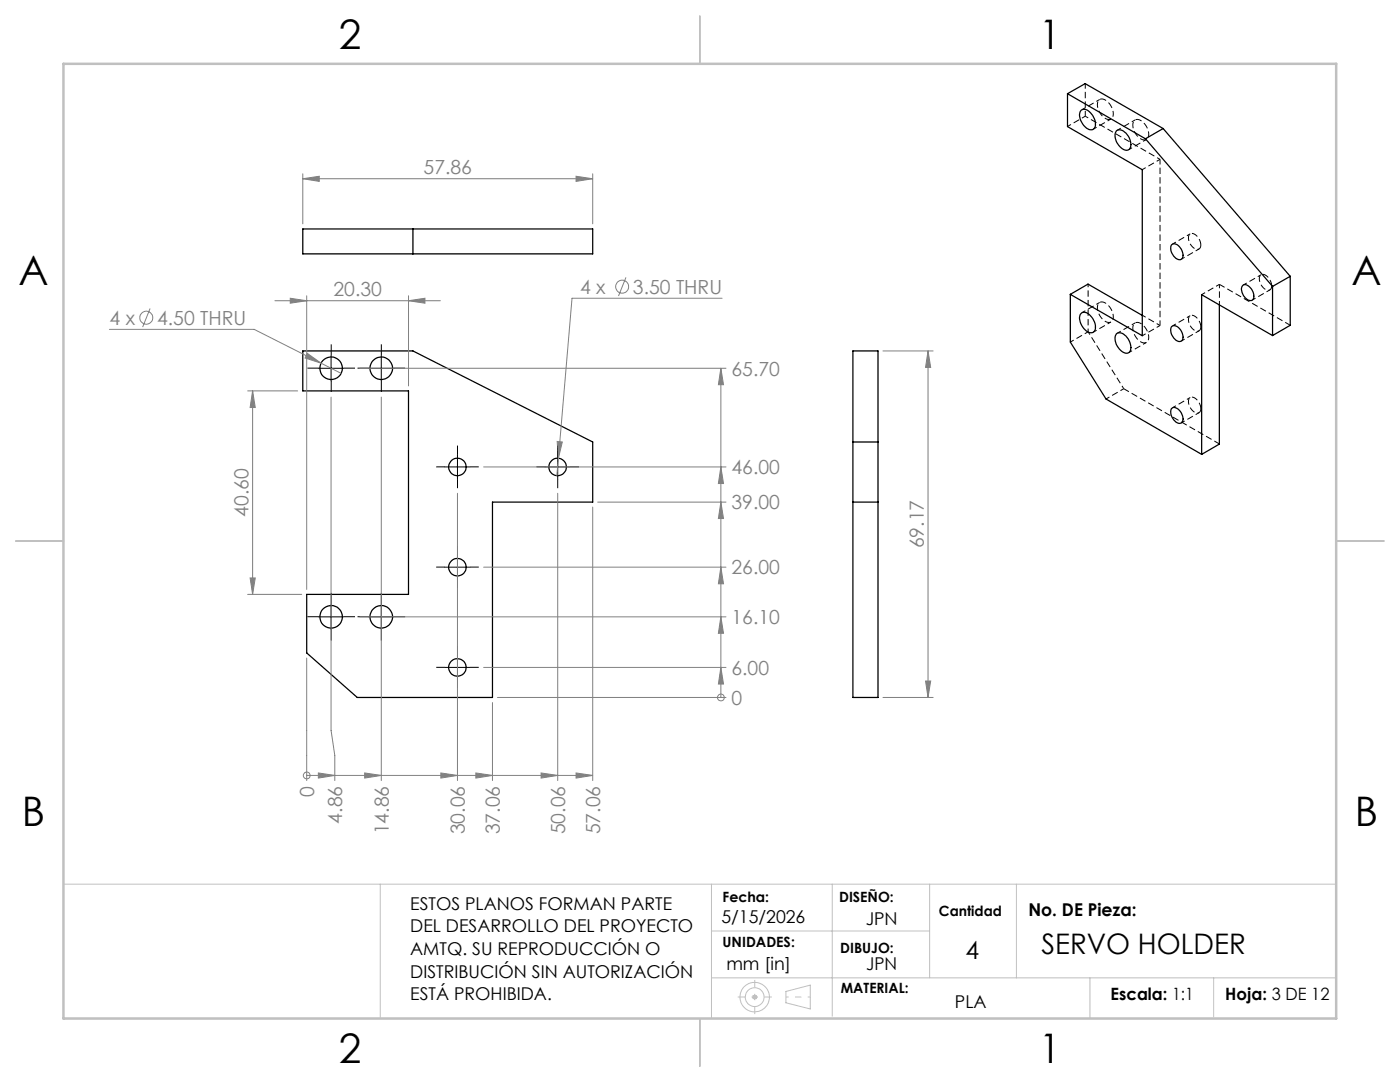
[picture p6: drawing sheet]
<svg xmlns="http://www.w3.org/2000/svg" width="279mm" height="216mm" viewBox="0 0 279 216" stroke-linecap="round" stroke-linejoin="round" font-family="sans-serif">
<g fill="none" stroke="#000" stroke-width=".25">
<path d="M213 18.7v6.6l15 8.6v33.1l-14.4-8.3M213 18.7l15.6 9M213 18.7l3.6-2 15.5 8.9M215.7 22a1.35 1.35 0 0 1 1.9 .5 2.79 2.79 0 0 1 .8 3 1.2 1.2 0 0 1-1.8-.2 2.81 2.81 0 0 1-.9-3.3zM222.8 26.1a1.42 1.42 0 0 1 1.9 .5 2.74 2.74 0 0 1 .7 3.2 1.51 1.51 0 0 1-2-.6 2.65 2.65 0 0 1-.6-3.1zM228.6 27.7l25.4 29.5M232.1 25.6l-3.5 2.1M232.1 25.6l25.4 29.5M60.4 45.7h57.9v5h-57.9zM82.4 45.7v5M213.6 58.7v9.6l7.1 11.3 19.1 11.1M213.6 58.7l3.5-2 10.9 6.2"/>
<path d="M233.8 48.9a1.03 1.03 0 0 1 1.6 .3 1.87 1.87 0 0 1 .4 2.5 1.55 1.55 0 0 1-1.9-1.1l-.3-1zM248 56.9a1.64 1.64 0 0 1 2 1.3 1.2 1.2 0 0 1-.3 1.8 2.13 2.13 0 0 1-1.7-3.1zM254 57.2v9.8M257.5 55.1l-3.5 2.1M257.5 55.1v9.8l-3.5 2.1M60.4 70h22l35.9 18.2v12h-20v39h-27l-10.1-8.9v-11.7h20.3v-40.6h-21.1zM170.2 70h5v69.2h-5zM215.9 62.4a2.06 2.06 0 0 1 2.4 1.5 1.88 1.88 0 0 1-.2 2.5 2.32 2.32 0 0 1-2.4-1.8 1.76 1.76 0 0 1 .2-2.2zM222.8 66.6a1.42 1.42 0 0 1 1.9 .5 2.74 2.74 0 0 1 .7 3.2 1.51 1.51 0 0 1-2-.6 2.65 2.65 0 0 1-.6-3.1zM233.8 65.3a1.03 1.03 0 0 1 1.6 .2 1.87 1.87 0 0 1 .4 2.6 1.55 1.55 0 0 1-1.9-1.2l-.3-.9zM243.3 60.9v27.7l-3.5 2.1M254 67l-14.2-8.2v31.9"/>
<path d="M170.2 88.2h5M233.8 81.6a1.03 1.03 0 0 1 1.6 .3 1.87 1.87 0 0 1 .4 2.5 1.55 1.55 0 0 1-1.9-1.2l-.3-.9zM170.2 100.2h5"/>
<circle cx="66.1" cy="73.5" r="2.25"/>
<circle cx="76.1" cy="73.5" r="2.25"/>
<circle cx="91.3" cy="93.2" r="1.75"/>
<circle cx="111.3" cy="93.2" r="1.75"/>
<circle cx="91.3" cy="113.2" r="1.75"/>
<circle cx="66.1" cy="123.1" r="2.25"/>
<circle cx="76.1" cy="123.1" r="2.25"/>
<circle cx="91.3" cy="133.2" r="1.75"/>
</g>
<path d="M239.7 48.9a.79 .79 0 0 1-.5 .8 .79 .79 0 0 1-1-.2 2.21 2.21 0 0 1-.8-2.8 1.59 1.59 0 0 1 2.1 1.3l.2 .9M253.8 57a.79 .79 0 0 1-.5 .9 .79 .79 0 0 1-.9-.3 2.21 2.21 0 0 1-.8-2.7 1.59 1.59 0 0 1 2 1.3l.2 .8M239.7 65.2a.79 .79 0 0 1-.5 .9 .79 .79 0 0 1-1-.3 2.21 2.21 0 0 1-.8-2.7 1.59 1.59 0 0 1 2.1 1.2l.2 .9M239.7 81.5a.79 .79 0 0 1-.5 .9 .79 .79 0 0 1-1-.3 2.21 2.21 0 0 1-.8-2.7 1.59 1.59 0 0 1 2.1 1.3l.2 .8" fill="none" stroke="#000" stroke-width=".2" stroke-dasharray="1.3 .6" stroke-linecap="butt"/>
<path d="M257.5 64.9l-14.1-8.2M243.4 88.6l-19.1-11" fill="none" stroke="#000" stroke-width=".2" stroke-dasharray="1.3 .6" stroke-dashoffset=".1" stroke-linecap="butt"/>
<path d="M222.2 22.7a1.01 1.01 0 0 1-.6 1.1 1.01 1.01 0 0 1-1.2-.3 2.89 2.89 0 0 1-1.1-3.5 1.33 1.33 0 0 1 1.9 .4l.6 1 .4 1.3M229.3 26.8a1.01 1.01 0 0 1-.6 1.1 1.01 1.01 0 0 1-1.2-.3 2.89 2.89 0 0 1-1.2-3.5 1.33 1.33 0 0 1 2 .4l.6 .9 .4 1.4M222.2 63.2a1.01 1.01 0 0 1-.6 1.1 1.01 1.01 0 0 1-1.2-.3 2.89 2.89 0 0 1-1.1-3.5 1.33 1.33 0 0 1 1.9 .4l.6 1 .4 1.3M229.3 67.3a1.01 1.01 0 0 1-.6 1.1 1.01 1.01 0 0 1-1.2-.3 2.89 2.89 0 0 1-1.2-3.5 1.33 1.33 0 0 1 2 .4l.6 .9 .4 1.4" fill="none" stroke="#000" stroke-width=".2" stroke-dasharray="1.3 .6" stroke-dashoffset=".7" stroke-linecap="butt"/>
<path d="M231.5 31.8l-14.9-8.6M217.2 66.2v-9.5M224.3 77.6l-7.1-11.4" fill="none" stroke="#000" stroke-width=".2" stroke-dasharray="1.3 .6" stroke-dashoffset=".6" stroke-linecap="butt"/>
<g fill="none" stroke="#000" stroke-width=".2" stroke-dasharray="1.3 .6" stroke-dashoffset=".5" stroke-linecap="butt">
<path d="M219.5 19.8l-3.6 2.1M213.1 25.2l3.5-2M218.2 25.8l3.5-2.1M225.3 29.9l3.5-2.1M226.5 23.9l-3.5 2.1M228 33.8l3.5-2M235.8 51.7l3.5-2M237.5 46.7l-3.5 2M239.8 58.8l3.6-2.1M243.4 56.7v4.1M249.9 59.9l3.5-2.1M251.7 54.8l-3.6 2.1"/>
<path d="M213.6 68.2l3.6-2M218.2 66.3l3.5-2.1M219.5 60.3l-3.6 2.1M220.7 79.6l3.6-2M225.3 70.4l3.5-2.1M226.5 64.4l-3.5 2.1M228 67l3.5-2.1M228 62.9l3.5 2M235.8 68.1l3.5-2.1M237.5 63l-3.5 2M237.5 79.3l-3.5 2.1M235.8 84.4l3.5-2.1"/>
</g>
<path d="M231.5 64.9v-33.1" fill="none" stroke="#000" stroke-width=".2" stroke-dasharray="1.3 .6" stroke-dashoffset=".3" stroke-linecap="butt"/>
<path d="M216.6 23.2v-6.5" fill="none" stroke="#000" stroke-width=".2" stroke-dasharray="1.3 .6" stroke-dashoffset=".2" stroke-linecap="butt"/>
<g fill="none" stroke="#808080" stroke-width=".2">
<path d="M60.4 35.7l3.3-.5v1zM60.4 34.7v10M60.4 35.7h57.9M115 35.2l3.3 .5-3.3 .5zM118.3 34.7v10M57.9 59.5l3.3 .5-3.3 .5zM61.2 59v58.6M81.5 59v18M124.9 55.4l-1.5 3.7M144.1 59.5h-29.9l-2.8 31.9M21.8 65.7h28.9l13.4 6.8M30 61.6l-1.5 3.7"/>
<path d="M49.4 78h10M50.4 78l.5 3.3h-1zM50.4 78v40.6M54.9 60h33M61.3 70.5l2.8 2-3.2-1.1zM64.1 72.5l4 2M66.1 79.2v66.6l.7 4.9v5.1M71.8 73.5h73.1M76.1 79.2v76.6M81.5 60l3.3-.5v1zM143.9 73.5l.5 3.3h-1zM143.9 73.5v65.7"/>
<path d="M176.2 70h10M185.2 70l.5 3.3h-1zM185.2 70v69.2M91.3 98.4v57.4M96.5 93.2h48.4M111.2 88.1l1 .1-.8 3.2zM111.3 98.4v57.4M111.4 91.4l-.3 3.5M143.9 93.2l.5 3.3h-1zM49.4 118.6h10.8M49.9 115.3h1l-.5 3.3zM96.5 113.2h48.4"/>
<path d="M118.3 101.2v54.6M119.3 100.2h25.6M143.9 113.2l.5 3.3h-1zM143.9 100.2l.5 3.3h-1zM61.2 131.3v24.5M71.8 123.1h73.1M96.5 133.2h48.4M99.3 139.2h45.6M143.9 133.2l.5 3.3h-1zM143.9 123.1l.5 3.3h-1zM143.9 139.2h.1M176.2 139.2h10"/>
<path d="M184.7 135.9h1l-.5 3.3zM61.2 154.7h.1M61.2 154.7h57.1M63.5 154.2l3.3 .5-3.3 .6zM72.8 154.2l3.3 .5-3.3 .6zM88 154.2l3.3 .5-3.3 .6zM95 154.2l3.3 .5-3.3 .6zM98.3 140.2v15.6M108 154.2l3.3 .5-3.3 .6zM115 154.2l3.3 .5-3.3 .6z"/>
<circle cx="124.1" cy="57.2" r="1.3"/>
<circle cx="29.2" cy="63.4" r="1.29"/>
<circle cx="143.9" cy="139.2" r=".68"/>
<circle cx="61.2" cy="154.7" r=".68"/>
</g>
<g fill="none" stroke="#c0c0c0" stroke-width=".2">
<path d="M12.7 176.4h254M75.9 176.4v26.8M142 176.4v26.8M166.1 176.4v26.4M185.5 176.4v18.7M202.8 176.4v18.7M142 185.8h43.5M142 195.1h124.7M150.1 199h1M150.2 198.6l.8 .7M150.6 198.5v1M151 198.6l-.8 .7"/>
<path d="M156.8 197.8l4.9-1.2v4.7l-4.9-1.2zM217.5 195.1v8.1M242.2 195.1v7.8"/>
<circle cx="150.6" cy="199" r="1.88"/>
<circle cx="150.6" cy="199" r="2.95"/>
</g>
<g fill="none" stroke="#000" stroke-width=".2" stroke-dasharray="15.2 1.3 1.3 1.3" stroke-linecap="butt">
<path d="M63.6 73.5h-2.2M66.1 71v-2.3M66.1 76v2.2M68.6 73.5h2.3M73.6 73.5h-2.2M76.1 71v-2.3M76.1 76v2.2M78.6 73.5h2.3M88.8 93.2h-1.7M91.3 90.7v-1.8M91.3 95.7v1.7M93.8 93.2h1.8"/>
<path d="M108.8 93.2h-1.7M111.3 90.7v-1.8M111.3 95.7v1.7M113.8 93.2h1.8M88.8 113.2h-1.7M91.3 110.7v-1.8M91.3 115.7v1.7M93.8 113.2h1.8M63.6 123.1h-2.2M66.1 120.6v-2.3M66.1 125.6v2.2M68.6 123.1h2.3"/>
<path d="M73.6 123.1h-2.2M76.1 120.6v-2.3M76.1 125.6v2.2M78.6 123.1h2.3M88.8 133.2h-1.7M91.3 130.7v-1.8M91.3 135.7v1.7M93.8 133.2h1.8"/>
</g>
<path d="M156.9 198.9h4.8" fill="none" stroke="#c0c0c0" stroke-width=".2" stroke-dasharray="15.2 1.3 1.3 1.3" stroke-dashoffset="14.7" stroke-linecap="butt"/>
<path d="M147.2 198.9h6.8M150.6 202.4v-6.9" fill="none" stroke="#c0c0c0" stroke-width=".2" stroke-dasharray="15.2 1.3 1.3 1.3" stroke-dashoffset="13.7" stroke-linecap="butt"/>
<g fill="none" stroke="#000" stroke-width=".2">
<path d="M63.6 73.5h5M66.1 71v5M73.6 73.5h5M76.1 71v5M88.8 93.2h5M91.3 90.7v5M108.8 93.2h5M111.3 90.7v5M88.8 113.2h5M91.3 110.7v5M63.6 123.1h5M66.1 120.6v5"/>
<path d="M73.6 123.1h5M76.1 120.6v5M88.8 133.2h5M91.3 130.7v5"/>
</g>
<path d="M139.7 3.2v9.5M3.1 107.9h9.6M266.7 107.9h9.5M139.7 203.2v9.6" fill="none" stroke="#c0c0c0" stroke-width=".25"/>
<path d="M12.7 12.7h254v190.5h-254z" fill="none" stroke="#c0c0c0" stroke-width=".5"/>
<g fill="#808080">
<path d="M111.2 88.1l.2 3.3 .8-3.2zM61.3 70.5l-.4 .9 3.2 1.1zM60.4 35.7l3.3-.5v1zM115 35.2l3.3 .5-3.3 .5z"/>
<path d="M49.9 115.3h1l-.5 3.3zM50.4 78l.5 3.3h-1z"/>
<path d="M185.2 70l.5 3.3h-1zM184.7 135.9h1l-.5 3.3z"/>
<path d="M57.9 59.5l3.3 .5-3.3 .5zM81.5 60l3.3-.5v1z"/>
<path d="M143.9 133.2l.5 3.3h-1zM143.9 123.1l.5 3.3h-1zM143.9 113.2l.5 3.3h-1zM143.9 93.2l.5 3.3h-1zM143.9 73.5l.5 3.3h-1zM143.9 100.2l.5 3.3h-1z"/>
<path d="M63.5 154.2l3.3 .5-3.3 .6zM72.8 154.2l3.3 .5-3.3 .6zM88 154.2l3.3 .5-3.3 .6zM95 154.2l3.3 .5-3.3 .6zM108 154.2l3.3 .5-3.3 .6zM115 154.2l3.3 .5-3.3 .6z"/>
</g>
<g font-size="8.1">
<text x="67.6" y="9.7">2</text>
<text x="207.3" y="9.7">1</text>
<text x="3.7" y="57">A</text>
<text x="269.7" y="57">A</text>
<text x="4.4" y="164.9">B</text>
<text x="270.4" y="164.9">B</text>
<text x="67.6" y="212.2">2</text>
<text x="207.3" y="212.2">1</text>
</g>
<text font-size="5.6" x="207.8" y="190.3">SERVO HOLDER</text>
<text font-size="4.9" x="192.7" y="191.4">4</text>
<g font-size="3.9" fill="#808080">
<text x="84.5" y="34.8">57.86</text>
<text x="66.6" y="59.1">20.30</text>
<text x="115.8" y="58.7">4 x</text>
<text x="126.3" y="58.7">3.50 THRU</text>
<text x="21.9" y="64.8">4 x</text>
<text x="31.4" y="64.8">4.50 THRU</text>
<text x="146" y="74.9">65.70</text>
<text x="146" y="94.6">46.00</text>
<text x="146" y="101.6">39.00</text>
<text x="49.6" y="103.1" transform="rotate(-90 49.6 103.1)">40.60</text>
<text x="184.4" y="109.4" transform="rotate(-90 184.4 109.4)">69.17</text>
<text x="146" y="114.6">26.00</text>
<text x="146" y="124.5">16.10</text>
<text x="146" y="134.6">6.00</text>
<text x="146" y="140.6">0</text>
<text x="62.7" y="159" transform="rotate(-90 62.7 159)">0</text>
<text x="68.3" y="164.3" transform="rotate(-90 68.3 164.3)">4.86</text>
<text x="77.6" y="166.5" transform="rotate(-90 77.6 166.5)">14.86</text>
<text x="92.8" y="166.5" transform="rotate(-90 92.8 166.5)">30.06</text>
<text x="99.8" y="166.5" transform="rotate(-90 99.8 166.5)">37.06</text>
<text x="112.8" y="166.5" transform="rotate(-90 112.8 166.5)">50.06</text>
<text x="119.8" y="166.5" transform="rotate(-90 119.8 166.5)">57.06</text>
</g>
<g font-size="3.5">
<text x="81.9" y="181.5">ESTOS PLANOS FORMAN PARTE</text>
<text x="144" y="184.2">5/15/2026</text>
<text x="172.8" y="184.6">JPN</text>
<text x="205.3" y="182.7">No. DE Pieza:</text>
<text x="81.9" y="186">DEL DESARROLLO DEL PROYECTO</text>
<text x="81.9" y="190.6">AMTQ. SU REPRODUCCIÓN O</text>
<text x="81.9" y="195.1">DISTRIBUCIÓN SIN AUTORIZACIÓN</text>
<text x="145" y="193.5">mm [in]</text>
<text x="172.9" y="193.5">JPN</text>
<text x="81.9" y="199.6">ESTÁ PROHIBIDA.</text>
<text x="190.6" y="201.1">PLA</text>
</g>
<g font-size="3.4">
<text x="221.6" y="199.6">Escala: 1:1</text>
<text x="244.5" y="199.6">Hoja: 3 DE 12</text>
</g>
<g font-size="2.8">
<text x="144.2" y="179.9">Fecha:</text>
<text x="167.5" y="179.9">DISEÑO:</text>
<text x="187.4" y="182.7">Cantidad</text>
<text x="144.2" y="189">UNIDADES:</text>
<text x="167.7" y="190.3">DIBUJO:</text>
<text x="167.8" y="198.1">MATERIAL:</text>
</g>
</svg>
